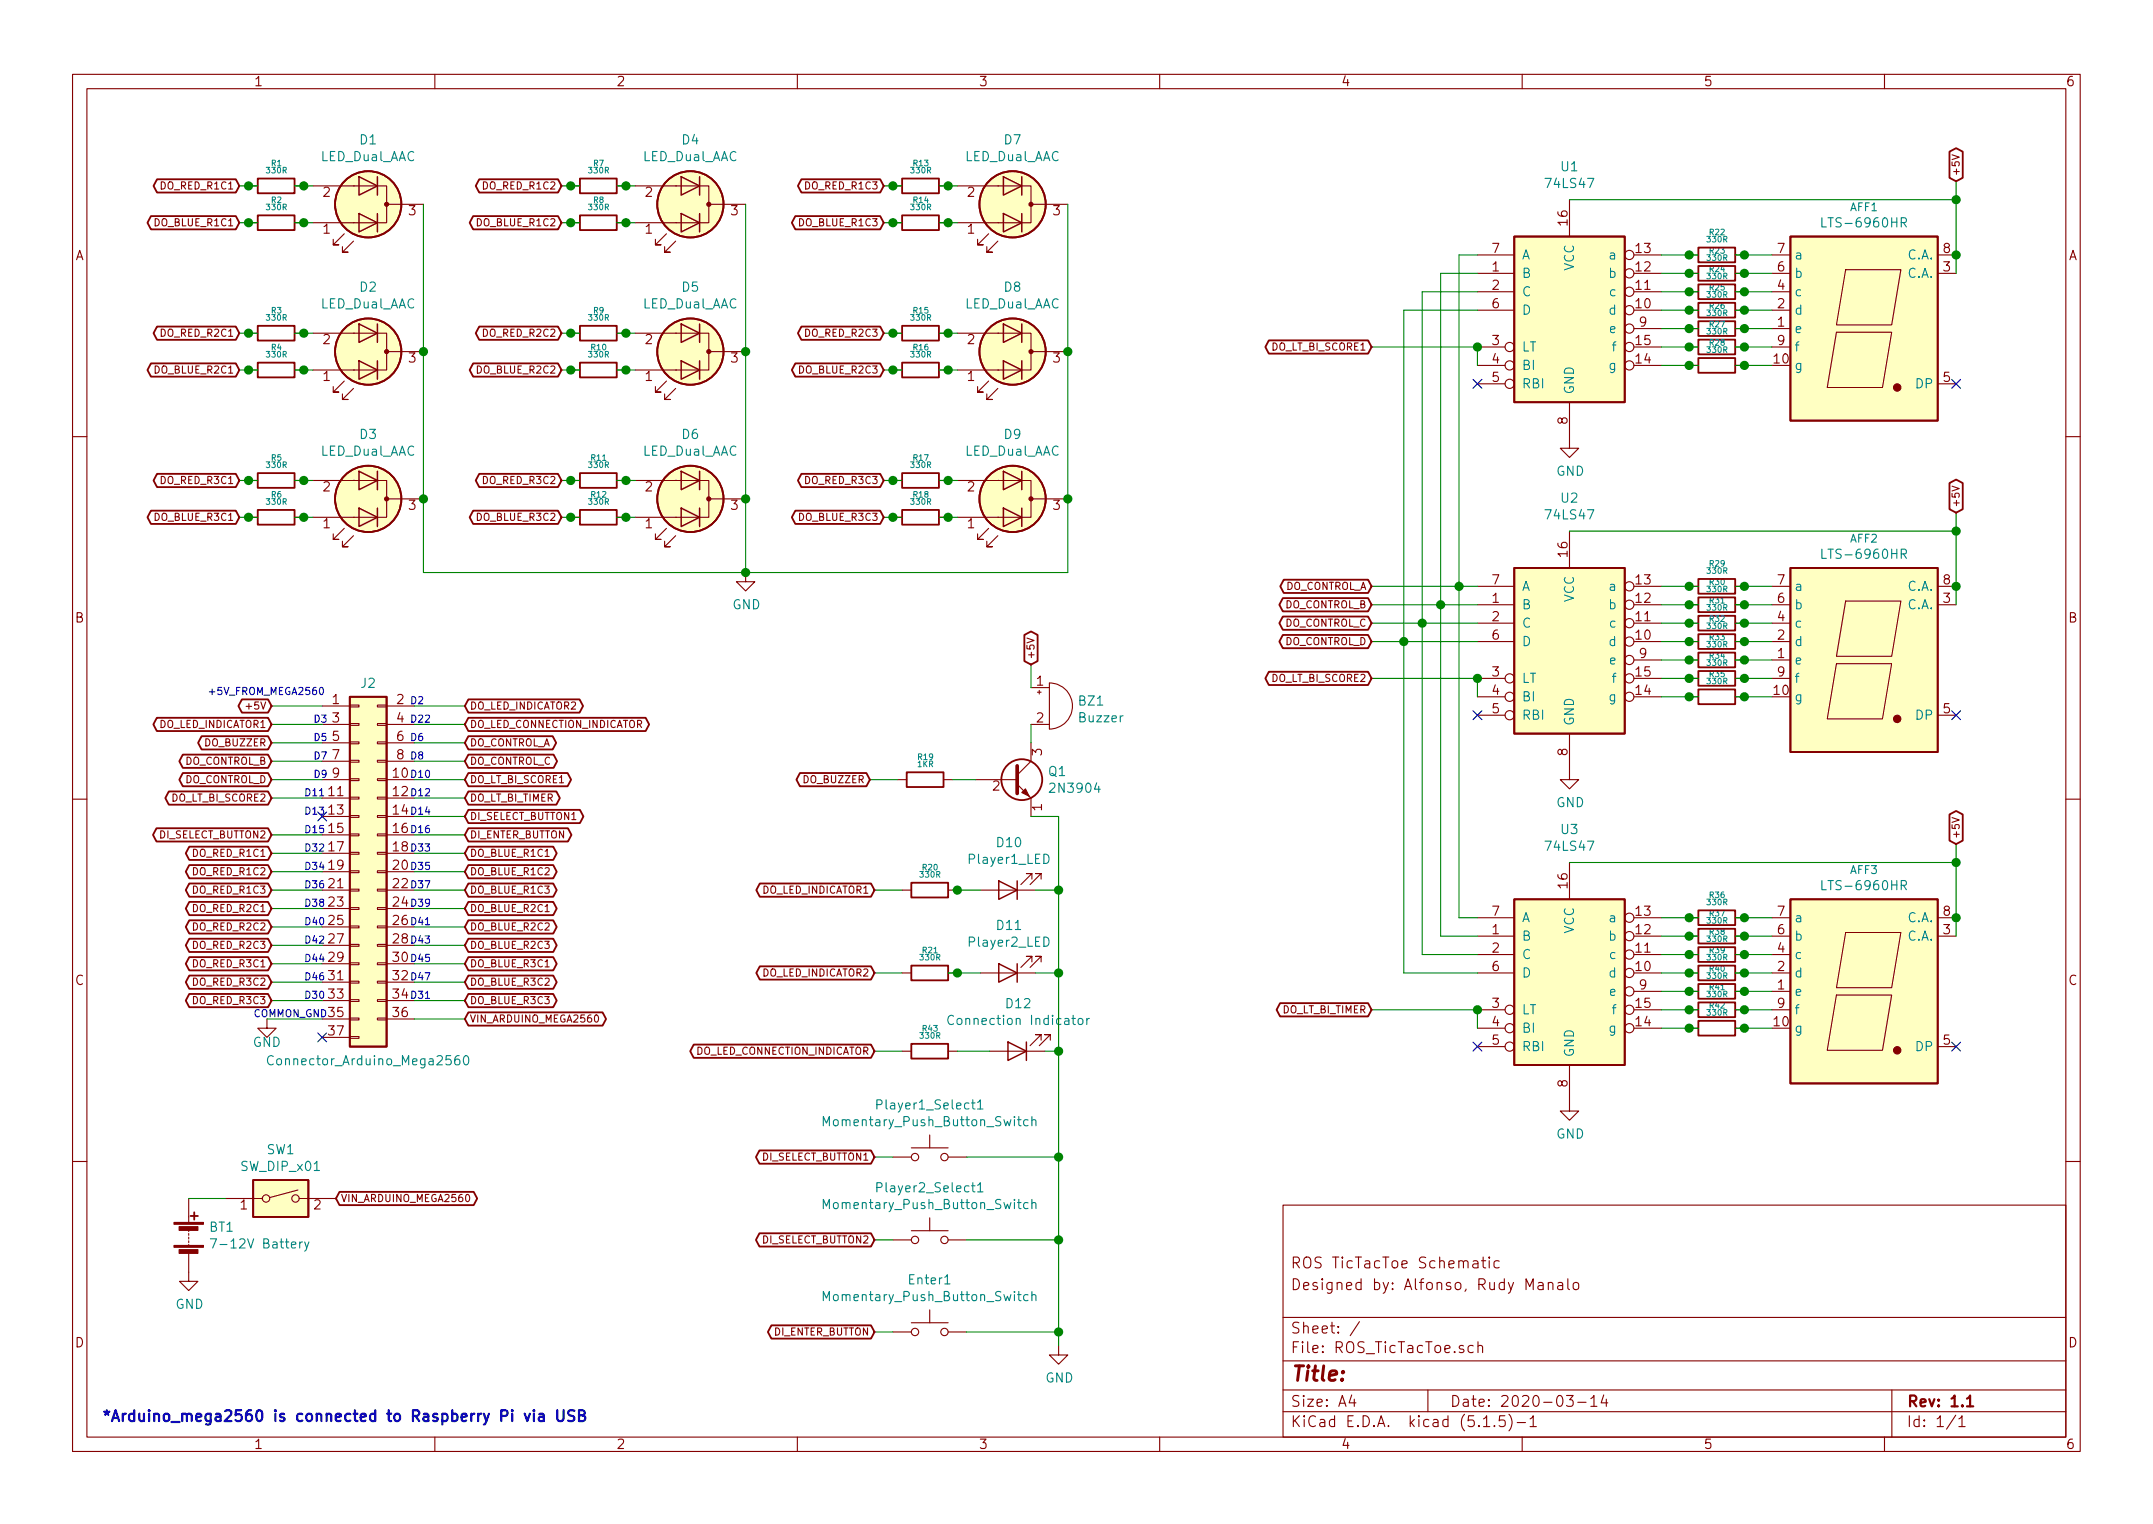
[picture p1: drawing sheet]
EESchema Schematic File Version 4
EELAYER 30 0
EELAYER END
$Descr A4 11693 8268
encoding utf-8
Sheet 1 1
Title ""
Date "2020-03-14"
Rev "1.1"
Comp ""
Comment1 "Designed by: Alfonso, Rudy Manalo"
Comment2 "ROS TicTacToe Schematic"
Comment3 ""
Comment4 ""
$EndDescr
$Comp
L 74xx:74LS47 U1
U 1 1
P 8525 1675
F 0 "U1" H 8525 2456 50  0000 C CNN
F 1 "74LS47" H 8525 2365 50  0000 C CNN
F 2 "" H 8525 1675 50  0001 C CNN
F 3 "http://www.ti.com/lit/gpn/sn74LS47" H 8525 1675 50  0001 C CNN
	1    8525 1675
	1    0    0    -1  
$EndComp
$Comp
L Display_Character:LTS-6960HR AFF1
U 1 1
P 10125 1775
F 0 "AFF1" H 10125 2437 43  0000 C CNN
F 1 "LTS-6960HR" H 10125 2351 50  0000 C CNN
F 2 "Display_7Segment:7SegmentLED_LTS6760_LTS6780" H 10125 1175 50  0001 C CNN
F 3 "https://datasheet.octopart.com/LTS-6960HR-Lite-On-datasheet-11803242.pdf" H 10125 1775 50  0001 C CNN
	1    10125 1775
	1    0    0    -1  
$EndComp
Wire Wire Line
	9225 1375 9175 1375
Connection ~ 9175 1375
Wire Wire Line
	9175 1375 9025 1375
Wire Wire Line
	9425 1375 9475 1375
Connection ~ 9475 1375
Wire Wire Line
	9475 1375 9625 1375
NoConn ~ 10625 2075
Text GLabel 10625 975  1    39   BiDi ~ 0
+5V
Wire Wire Line
	10625 1475 10625 1375
$Comp
L Device:R R22
U 1 1
P 9325 1375
F 0 "R22" V 9200 1377 31  0000 C CNN
F 1 "330R" V 9239 1377 31  0000 C CNN
F 2 "" V 9255 1375 50  0001 C CNN
F 3 "~" H 9325 1375 50  0001 C CNN
	1    9325 1375
	0    1    1    0   
$EndComp
$Comp
L Device:R R23
U 1 1
P 9325 1475
F 0 "R23" V 9200 1477 31  0000 C CNN
F 1 "330R" V 9239 1477 31  0000 C CNN
F 2 "" V 9255 1475 50  0001 C CNN
F 3 "~" H 9325 1475 50  0001 C CNN
	1    9325 1475
	0    1    1    0   
$EndComp
$Comp
L Device:R R24
U 1 1
P 9325 1575
F 0 "R24" V 9200 1577 31  0000 C CNN
F 1 "330R" V 9239 1577 31  0000 C CNN
F 2 "" V 9255 1575 50  0001 C CNN
F 3 "~" H 9325 1575 50  0001 C CNN
	1    9325 1575
	0    1    1    0   
$EndComp
$Comp
L Device:R R25
U 1 1
P 9325 1675
F 0 "R25" V 9200 1677 31  0000 C CNN
F 1 "330R" V 9239 1677 31  0000 C CNN
F 2 "" V 9255 1675 50  0001 C CNN
F 3 "~" H 9325 1675 50  0001 C CNN
	1    9325 1675
	0    1    1    0   
$EndComp
$Comp
L Device:R R26
U 1 1
P 9325 1775
F 0 "R26" V 9200 1777 31  0000 C CNN
F 1 "330R" V 9239 1777 31  0000 C CNN
F 2 "" V 9255 1775 50  0001 C CNN
F 3 "~" H 9325 1775 50  0001 C CNN
	1    9325 1775
	0    1    1    0   
$EndComp
$Comp
L Device:R R27
U 1 1
P 9325 1875
F 0 "R27" V 9200 1877 31  0000 C CNN
F 1 "330R" V 9239 1877 31  0000 C CNN
F 2 "" V 9255 1875 50  0001 C CNN
F 3 "~" H 9325 1875 50  0001 C CNN
	1    9325 1875
	0    1    1    0   
$EndComp
$Comp
L Device:R R28
U 1 1
P 9325 1975
F 0 "R28" V 9200 1977 31  0000 C CNN
F 1 "330R" V 9239 1977 31  0000 C CNN
F 2 "" V 9255 1975 50  0001 C CNN
F 3 "~" H 9325 1975 50  0001 C CNN
	1    9325 1975
	0    1    1    0   
$EndComp
Wire Wire Line
	9425 1475 9475 1475
Connection ~ 9475 1475
Wire Wire Line
	9475 1475 9625 1475
Wire Wire Line
	9425 1575 9475 1575
Connection ~ 9475 1575
Wire Wire Line
	9475 1575 9625 1575
Wire Wire Line
	9425 1675 9475 1675
Connection ~ 9475 1675
Wire Wire Line
	9475 1675 9625 1675
Wire Wire Line
	9425 1775 9475 1775
Connection ~ 9475 1775
Wire Wire Line
	9475 1775 9625 1775
Wire Wire Line
	9425 1875 9475 1875
Connection ~ 9475 1875
Wire Wire Line
	9475 1875 9625 1875
Wire Wire Line
	9425 1975 9475 1975
Connection ~ 9475 1975
Wire Wire Line
	9475 1975 9625 1975
Wire Wire Line
	9225 1475 9175 1475
Connection ~ 9175 1475
Wire Wire Line
	9175 1475 9025 1475
Wire Wire Line
	9225 1575 9175 1575
Connection ~ 9175 1575
Wire Wire Line
	9175 1575 9025 1575
Wire Wire Line
	9225 1675 9175 1675
Connection ~ 9175 1675
Wire Wire Line
	9175 1675 9025 1675
Wire Wire Line
	9225 1775 9175 1775
Connection ~ 9175 1775
Wire Wire Line
	9175 1775 9025 1775
Wire Wire Line
	9225 1875 9175 1875
Connection ~ 9175 1875
Wire Wire Line
	9175 1875 9025 1875
Wire Wire Line
	9225 1975 9175 1975
Connection ~ 9175 1975
Wire Wire Line
	9175 1975 9025 1975
Connection ~ 10625 1375
$Comp
L Display_Character:LTS-6960HR AFF2
U 1 1
P 10125 3575
F 0 "AFF2" H 10125 4237 43  0000 C CNN
F 1 "LTS-6960HR" H 10125 4151 50  0000 C CNN
F 2 "Display_7Segment:7SegmentLED_LTS6760_LTS6780" H 10125 2975 50  0001 C CNN
F 3 "https://datasheet.octopart.com/LTS-6960HR-Lite-On-datasheet-11803242.pdf" H 10125 3575 50  0001 C CNN
	1    10125 3575
	1    0    0    -1  
$EndComp
$Comp
L power:GND #PWR0102
U 1 1
P 8525 4175
F 0 "#PWR0102" H 8525 3925 50  0001 C CNN
F 1 "GND" H 8530 4002 50  0000 C CNN
F 2 "" H 8525 4175 50  0001 C CNN
F 3 "" H 8525 4175 50  0001 C CNN
	1    8525 4175
	1    0    0    -1  
$EndComp
Text GLabel 10625 2775 1    39   BiDi ~ 0
+5V
Wire Wire Line
	10625 3275 10625 3175
Connection ~ 10625 3175
$Comp
L 74xx:74LS47 U3
U 1 1
P 8525 5275
F 0 "U3" H 8525 6056 50  0000 C CNN
F 1 "74LS47" H 8525 5965 50  0000 C CNN
F 2 "" H 8525 5275 50  0001 C CNN
F 3 "http://www.ti.com/lit/gpn/sn74LS47" H 8525 5275 50  0001 C CNN
	1    8525 5275
	1    0    0    -1  
$EndComp
$Comp
L Display_Character:LTS-6960HR AFF3
U 1 1
P 10125 5375
F 0 "AFF3" H 10125 6037 43  0000 C CNN
F 1 "LTS-6960HR" H 10125 5951 50  0000 C CNN
F 2 "Display_7Segment:7SegmentLED_LTS6760_LTS6780" H 10125 4775 50  0001 C CNN
F 3 "https://datasheet.octopart.com/LTS-6960HR-Lite-On-datasheet-11803242.pdf" H 10125 5375 50  0001 C CNN
	1    10125 5375
	1    0    0    -1  
$EndComp
$Comp
L Device:R R36
U 1 1
P 9325 4975
F 0 "R36" V 9200 4977 31  0000 C CNN
F 1 "330R" V 9239 4977 31  0000 C CNN
F 2 "" V 9255 4975 50  0001 C CNN
F 3 "~" H 9325 4975 50  0001 C CNN
	1    9325 4975
	0    1    1    0   
$EndComp
$Comp
L Device:R R37
U 1 1
P 9325 5075
F 0 "R37" V 9200 5077 31  0000 C CNN
F 1 "330R" V 9239 5077 31  0000 C CNN
F 2 "" V 9255 5075 50  0001 C CNN
F 3 "~" H 9325 5075 50  0001 C CNN
	1    9325 5075
	0    1    1    0   
$EndComp
$Comp
L Device:R R38
U 1 1
P 9325 5175
F 0 "R38" V 9200 5177 31  0000 C CNN
F 1 "330R" V 9239 5177 31  0000 C CNN
F 2 "" V 9255 5175 50  0001 C CNN
F 3 "~" H 9325 5175 50  0001 C CNN
	1    9325 5175
	0    1    1    0   
$EndComp
$Comp
L Device:R R39
U 1 1
P 9325 5275
F 0 "R39" V 9200 5277 31  0000 C CNN
F 1 "330R" V 9239 5277 31  0000 C CNN
F 2 "" V 9255 5275 50  0001 C CNN
F 3 "~" H 9325 5275 50  0001 C CNN
	1    9325 5275
	0    1    1    0   
$EndComp
$Comp
L Device:R R40
U 1 1
P 9325 5375
F 0 "R40" V 9200 5377 31  0000 C CNN
F 1 "330R" V 9239 5377 31  0000 C CNN
F 2 "" V 9255 5375 50  0001 C CNN
F 3 "~" H 9325 5375 50  0001 C CNN
	1    9325 5375
	0    1    1    0   
$EndComp
$Comp
L Device:R R41
U 1 1
P 9325 5475
F 0 "R41" V 9200 5477 31  0000 C CNN
F 1 "330R" V 9239 5477 31  0000 C CNN
F 2 "" V 9255 5475 50  0001 C CNN
F 3 "~" H 9325 5475 50  0001 C CNN
	1    9325 5475
	0    1    1    0   
$EndComp
$Comp
L Device:R R42
U 1 1
P 9325 5575
F 0 "R42" V 9200 5577 31  0000 C CNN
F 1 "330R" V 9239 5577 31  0000 C CNN
F 2 "" V 9255 5575 50  0001 C CNN
F 3 "~" H 9325 5575 50  0001 C CNN
	1    9325 5575
	0    1    1    0   
$EndComp
$Comp
L power:GND #PWR0103
U 1 1
P 8525 5975
F 0 "#PWR0103" H 8525 5725 50  0001 C CNN
F 1 "GND" H 8530 5802 50  0000 C CNN
F 2 "" H 8525 5975 50  0001 C CNN
F 3 "" H 8525 5975 50  0001 C CNN
	1    8525 5975
	1    0    0    -1  
$EndComp
Text GLabel 10625 4575 1    39   BiDi ~ 0
+5V
NoConn ~ 10625 3875
Wire Wire Line
	10625 5075 10625 4975
Wire Wire Line
	10625 4975 10625 4675
Connection ~ 10625 4975
Wire Wire Line
	8525 4675 10625 4675
Connection ~ 10625 4675
Wire Wire Line
	10625 4675 10625 4575
NoConn ~ 10625 5675
Wire Wire Line
	9425 4975 9475 4975
Connection ~ 9475 4975
Wire Wire Line
	9475 4975 9625 4975
Wire Wire Line
	9425 5075 9475 5075
Connection ~ 9475 5075
Wire Wire Line
	9475 5075 9625 5075
Wire Wire Line
	9425 5175 9475 5175
Connection ~ 9475 5175
Wire Wire Line
	9475 5175 9625 5175
Wire Wire Line
	9425 5275 9475 5275
Connection ~ 9475 5275
Wire Wire Line
	9475 5275 9625 5275
Wire Wire Line
	9425 5375 9475 5375
Connection ~ 9475 5375
Wire Wire Line
	9475 5375 9625 5375
Wire Wire Line
	9425 5475 9475 5475
Connection ~ 9475 5475
Wire Wire Line
	9475 5475 9625 5475
Wire Wire Line
	9425 5575 9475 5575
Connection ~ 9475 5575
Wire Wire Line
	9475 5575 9625 5575
Wire Wire Line
	9225 4975 9175 4975
Connection ~ 9175 4975
Wire Wire Line
	9175 4975 9025 4975
Wire Wire Line
	9225 5075 9175 5075
Connection ~ 9175 5075
Wire Wire Line
	9175 5075 9025 5075
Wire Wire Line
	9225 5175 9175 5175
Connection ~ 9175 5175
Wire Wire Line
	9175 5175 9025 5175
Wire Wire Line
	9225 5275 9175 5275
Connection ~ 9175 5275
Wire Wire Line
	9175 5275 9025 5275
Wire Wire Line
	9225 5375 9175 5375
Connection ~ 9175 5375
Wire Wire Line
	9175 5375 9025 5375
Wire Wire Line
	9225 5475 9175 5475
Connection ~ 9175 5475
Wire Wire Line
	9175 5475 9025 5475
Wire Wire Line
	9225 5575 9175 5575
Connection ~ 9175 5575
Wire Wire Line
	9175 5575 9025 5575
NoConn ~ 8025 2075
NoConn ~ 8025 3875
NoConn ~ 8025 5675
Wire Wire Line
	8025 1875 8025 1975
Wire Wire Line
	8025 3675 8025 3775
Wire Wire Line
	8025 1375 7925 1375
Wire Wire Line
	7925 1375 7925 3175
Wire Wire Line
	7925 3175 8025 3175
Wire Wire Line
	8025 1475 7825 1475
Wire Wire Line
	7825 1475 7825 3275
Wire Wire Line
	7825 3275 8025 3275
Wire Wire Line
	8025 1675 7625 1675
Wire Wire Line
	7625 1675 7625 3475
Wire Wire Line
	7625 3475 8025 3475
Wire Wire Line
	7925 3175 7925 4975
Wire Wire Line
	7925 4975 8025 4975
Connection ~ 7925 3175
Wire Wire Line
	7825 3275 7825 5075
Wire Wire Line
	7825 5075 8025 5075
Connection ~ 7825 3275
Wire Wire Line
	7625 3475 7625 5275
Wire Wire Line
	7625 5275 8025 5275
Connection ~ 7625 3475
$Comp
L Device:LED_Dual_AAC D1
U 1 1
P 2000 1100
F 0 "D1" H 2000 753 50  0000 C CNN
F 1 "LED_Dual_AAC" H 2000 844 50  0000 C CNN
F 2 "" H 2000 1100 50  0001 C CNN
F 3 "~" H 2000 1100 50  0001 C CNN
	1    2000 1100
	-1   0    0    1   
$EndComp
$Comp
L Device:R R1
U 1 1
P 1500 1000
F 0 "R1" V 1375 1002 31  0000 C CNN
F 1 "330R" V 1414 1002 31  0000 C CNN
F 2 "" V 1430 1000 50  0001 C CNN
F 3 "~" H 1500 1000 50  0001 C CNN
	1    1500 1000
	0    1    1    0   
$EndComp
$Comp
L Device:R R2
U 1 1
P 1500 1200
F 0 "R2" V 1375 1202 31  0000 C CNN
F 1 "330R" V 1414 1202 31  0000 C CNN
F 2 "" V 1430 1200 50  0001 C CNN
F 3 "~" H 1500 1200 50  0001 C CNN
	1    1500 1200
	0    1    1    0   
$EndComp
$Comp
L Device:LED_Dual_AAC D4
U 1 1
P 3750 1100
F 0 "D4" H 3750 753 50  0000 C CNN
F 1 "LED_Dual_AAC" H 3750 844 50  0000 C CNN
F 2 "" H 3750 1100 50  0001 C CNN
F 3 "~" H 3750 1100 50  0001 C CNN
	1    3750 1100
	-1   0    0    1   
$EndComp
$Comp
L Device:R R7
U 1 1
P 3250 1000
F 0 "R7" V 3125 1002 31  0000 C CNN
F 1 "330R" V 3164 1002 31  0000 C CNN
F 2 "" V 3180 1000 50  0001 C CNN
F 3 "~" H 3250 1000 50  0001 C CNN
	1    3250 1000
	0    1    1    0   
$EndComp
$Comp
L Device:R R8
U 1 1
P 3250 1200
F 0 "R8" V 3125 1202 31  0000 C CNN
F 1 "330R" V 3164 1202 31  0000 C CNN
F 2 "" V 3180 1200 50  0001 C CNN
F 3 "~" H 3250 1200 50  0001 C CNN
	1    3250 1200
	0    1    1    0   
$EndComp
$Comp
L Device:LED_Dual_AAC D7
U 1 1
P 5500 1100
F 0 "D7" H 5500 753 50  0000 C CNN
F 1 "LED_Dual_AAC" H 5500 844 50  0000 C CNN
F 2 "" H 5500 1100 50  0001 C CNN
F 3 "~" H 5500 1100 50  0001 C CNN
	1    5500 1100
	-1   0    0    1   
$EndComp
$Comp
L Device:R R13
U 1 1
P 5000 1000
F 0 "R13" V 4875 1002 31  0000 C CNN
F 1 "330R" V 4914 1002 31  0000 C CNN
F 2 "" V 4930 1000 50  0001 C CNN
F 3 "~" H 5000 1000 50  0001 C CNN
	1    5000 1000
	0    1    1    0   
$EndComp
$Comp
L Device:R R14
U 1 1
P 5000 1200
F 0 "R14" V 4875 1202 31  0000 C CNN
F 1 "330R" V 4914 1202 31  0000 C CNN
F 2 "" V 4930 1200 50  0001 C CNN
F 3 "~" H 5000 1200 50  0001 C CNN
	1    5000 1200
	0    1    1    0   
$EndComp
Text GLabel 3050 1000 0    39   BiDi ~ 0
DO_RED_R1C2
$Comp
L Device:LED_Dual_AAC D5
U 1 1
P 3750 1900
F 0 "D5" H 3750 1553 50  0000 C CNN
F 1 "LED_Dual_AAC" H 3750 1644 50  0000 C CNN
F 2 "" H 3750 1900 50  0001 C CNN
F 3 "~" H 3750 1900 50  0001 C CNN
	1    3750 1900
	-1   0    0    1   
$EndComp
$Comp
L Device:LED_Dual_AAC D8
U 1 1
P 5500 1900
F 0 "D8" H 5500 1553 50  0000 C CNN
F 1 "LED_Dual_AAC" H 5500 1644 50  0000 C CNN
F 2 "" H 5500 1900 50  0001 C CNN
F 3 "~" H 5500 1900 50  0001 C CNN
	1    5500 1900
	-1   0    0    1   
$EndComp
$Comp
L Device:LED_Dual_AAC D3
U 1 1
P 2000 2700
F 0 "D3" H 2000 2353 50  0000 C CNN
F 1 "LED_Dual_AAC" H 2000 2444 50  0000 C CNN
F 2 "" H 2000 2700 50  0001 C CNN
F 3 "~" H 2000 2700 50  0001 C CNN
	1    2000 2700
	-1   0    0    1   
$EndComp
$Comp
L Device:LED_Dual_AAC D6
U 1 1
P 3750 2700
F 0 "D6" H 3750 2353 50  0000 C CNN
F 1 "LED_Dual_AAC" H 3750 2444 50  0000 C CNN
F 2 "" H 3750 2700 50  0001 C CNN
F 3 "~" H 3750 2700 50  0001 C CNN
	1    3750 2700
	-1   0    0    1   
$EndComp
$Comp
L Device:LED_Dual_AAC D9
U 1 1
P 5500 2700
F 0 "D9" H 5500 2353 50  0000 C CNN
F 1 "LED_Dual_AAC" H 5500 2444 50  0000 C CNN
F 2 "" H 5500 2700 50  0001 C CNN
F 3 "~" H 5500 2700 50  0001 C CNN
	1    5500 2700
	-1   0    0    1   
$EndComp
$Comp
L Device:R R3
U 1 1
P 1500 1800
F 0 "R3" V 1375 1802 31  0000 C CNN
F 1 "330R" V 1414 1802 31  0000 C CNN
F 2 "" V 1430 1800 50  0001 C CNN
F 3 "~" H 1500 1800 50  0001 C CNN
	1    1500 1800
	0    1    1    0   
$EndComp
$Comp
L Device:R R4
U 1 1
P 1500 2000
F 0 "R4" V 1375 2002 31  0000 C CNN
F 1 "330R" V 1414 2002 31  0000 C CNN
F 2 "" V 1430 2000 50  0001 C CNN
F 3 "~" H 1500 2000 50  0001 C CNN
	1    1500 2000
	0    1    1    0   
$EndComp
$Comp
L Device:R R5
U 1 1
P 1500 2600
F 0 "R5" V 1375 2602 31  0000 C CNN
F 1 "330R" V 1414 2602 31  0000 C CNN
F 2 "" V 1430 2600 50  0001 C CNN
F 3 "~" H 1500 2600 50  0001 C CNN
	1    1500 2600
	0    1    1    0   
$EndComp
$Comp
L Device:R R6
U 1 1
P 1500 2800
F 0 "R6" V 1375 2802 31  0000 C CNN
F 1 "330R" V 1414 2802 31  0000 C CNN
F 2 "" V 1430 2800 50  0001 C CNN
F 3 "~" H 1500 2800 50  0001 C CNN
	1    1500 2800
	0    1    1    0   
$EndComp
$Comp
L Device:R R9
U 1 1
P 3250 1800
F 0 "R9" V 3125 1802 31  0000 C CNN
F 1 "330R" V 3164 1802 31  0000 C CNN
F 2 "" V 3180 1800 50  0001 C CNN
F 3 "~" H 3250 1800 50  0001 C CNN
	1    3250 1800
	0    1    1    0   
$EndComp
$Comp
L Device:R R10
U 1 1
P 3250 2000
F 0 "R10" V 3125 2002 31  0000 C CNN
F 1 "330R" V 3164 2002 31  0000 C CNN
F 2 "" V 3180 2000 50  0001 C CNN
F 3 "~" H 3250 2000 50  0001 C CNN
	1    3250 2000
	0    1    1    0   
$EndComp
$Comp
L Device:R R11
U 1 1
P 3250 2600
F 0 "R11" V 3125 2602 31  0000 C CNN
F 1 "330R" V 3164 2602 31  0000 C CNN
F 2 "" V 3180 2600 50  0001 C CNN
F 3 "~" H 3250 2600 50  0001 C CNN
	1    3250 2600
	0    1    1    0   
$EndComp
$Comp
L Device:R R12
U 1 1
P 3250 2800
F 0 "R12" V 3125 2802 31  0000 C CNN
F 1 "330R" V 3164 2802 31  0000 C CNN
F 2 "" V 3180 2800 50  0001 C CNN
F 3 "~" H 3250 2800 50  0001 C CNN
	1    3250 2800
	0    1    1    0   
$EndComp
$Comp
L Device:R R15
U 1 1
P 5000 1800
F 0 "R15" V 4875 1802 31  0000 C CNN
F 1 "330R" V 4914 1802 31  0000 C CNN
F 2 "" V 4930 1800 50  0001 C CNN
F 3 "~" H 5000 1800 50  0001 C CNN
	1    5000 1800
	0    1    1    0   
$EndComp
$Comp
L Device:R R16
U 1 1
P 5000 2000
F 0 "R16" V 4875 2002 31  0000 C CNN
F 1 "330R" V 4914 2002 31  0000 C CNN
F 2 "" V 4930 2000 50  0001 C CNN
F 3 "~" H 5000 2000 50  0001 C CNN
	1    5000 2000
	0    1    1    0   
$EndComp
$Comp
L Device:R R17
U 1 1
P 5000 2600
F 0 "R17" V 4875 2602 31  0000 C CNN
F 1 "330R" V 4914 2602 31  0000 C CNN
F 2 "" V 4930 2600 50  0001 C CNN
F 3 "~" H 5000 2600 50  0001 C CNN
	1    5000 2600
	0    1    1    0   
$EndComp
$Comp
L Device:R R18
U 1 1
P 5000 2800
F 0 "R18" V 4875 2802 31  0000 C CNN
F 1 "330R" V 4914 2802 31  0000 C CNN
F 2 "" V 4930 2800 50  0001 C CNN
F 3 "~" H 5000 2800 50  0001 C CNN
	1    5000 2800
	0    1    1    0   
$EndComp
Text GLabel 1300 1000 0    39   BiDi ~ 0
DO_RED_R1C1
Text GLabel 4800 1000 0    39   BiDi ~ 0
DO_RED_R1C3
Text GLabel 1300 1200 0    39   BiDi ~ 0
DO_BLUE_R1C1
Text GLabel 3050 1200 0    39   BiDi ~ 0
DO_BLUE_R1C2
Text GLabel 4800 1200 0    39   BiDi ~ 0
DO_BLUE_R1C3
Text GLabel 1300 1800 0    39   BiDi ~ 0
DO_RED_R2C1
Text GLabel 1300 2600 0    39   BiDi ~ 0
DO_RED_R3C1
Text GLabel 1300 2000 0    39   BiDi ~ 0
DO_BLUE_R2C1
Text GLabel 1300 2800 0    39   BiDi ~ 0
DO_BLUE_R3C1
Text GLabel 3050 1800 0    39   BiDi ~ 0
DO_RED_R2C2
$Comp
L Device:LED_Dual_AAC D2
U 1 1
P 2000 1900
F 0 "D2" H 2000 1553 50  0000 C CNN
F 1 "LED_Dual_AAC" H 2000 1644 50  0000 C CNN
F 2 "" H 2000 1900 50  0001 C CNN
F 3 "~" H 2000 1900 50  0001 C CNN
	1    2000 1900
	-1   0    0    1   
$EndComp
Text GLabel 3050 2600 0    39   BiDi ~ 0
DO_RED_R3C2
Text GLabel 3050 2000 0    39   BiDi ~ 0
DO_BLUE_R2C2
Text GLabel 3050 2800 0    39   BiDi ~ 0
DO_BLUE_R3C2
Text GLabel 4800 1800 0    39   BiDi ~ 0
DO_RED_R2C3
Text GLabel 4800 2600 0    39   BiDi ~ 0
DO_RED_R3C3
Text GLabel 4800 2000 0    39   BiDi ~ 0
DO_BLUE_R2C3
Wire Wire Line
	2300 1100 2300 1900
Wire Wire Line
	2300 1900 2300 2700
Connection ~ 2300 1900
Wire Wire Line
	4050 1100 4050 1900
Wire Wire Line
	4050 1900 4050 2700
Connection ~ 4050 1900
Wire Wire Line
	5800 1100 5800 1900
Wire Wire Line
	5800 1900 5800 2700
Connection ~ 5800 1900
Wire Wire Line
	3350 1000 3400 1000
Connection ~ 3400 1000
Wire Wire Line
	3400 1000 3450 1000
Wire Wire Line
	3350 1200 3400 1200
Connection ~ 3400 1200
Wire Wire Line
	3400 1200 3450 1200
Wire Wire Line
	3350 1800 3400 1800
Connection ~ 3400 1800
Wire Wire Line
	3400 1800 3450 1800
Wire Wire Line
	3350 2000 3400 2000
Connection ~ 3400 2000
Wire Wire Line
	3400 2000 3450 2000
Wire Wire Line
	3350 2600 3400 2600
Connection ~ 3400 2600
Wire Wire Line
	3400 2600 3450 2600
Wire Wire Line
	3350 2800 3400 2800
Connection ~ 3400 2800
Wire Wire Line
	3400 2800 3450 2800
Wire Wire Line
	3150 1000 3100 1000
Connection ~ 3100 1000
Wire Wire Line
	3100 1000 3050 1000
Wire Wire Line
	3150 1200 3100 1200
Connection ~ 3100 1200
Wire Wire Line
	3100 1200 3050 1200
Wire Wire Line
	3150 1800 3100 1800
Connection ~ 3100 1800
Wire Wire Line
	3100 1800 3050 1800
Wire Wire Line
	3150 2000 3100 2000
Connection ~ 3100 2000
Wire Wire Line
	3100 2000 3050 2000
Wire Wire Line
	3150 2600 3100 2600
Connection ~ 3100 2600
Wire Wire Line
	3100 2600 3050 2600
Wire Wire Line
	3150 2800 3100 2800
Connection ~ 3100 2800
Wire Wire Line
	3100 2800 3050 2800
Wire Wire Line
	5100 1000 5150 1000
Connection ~ 5150 1000
Wire Wire Line
	5150 1000 5200 1000
Wire Wire Line
	5100 1200 5150 1200
Connection ~ 5150 1200
Wire Wire Line
	5150 1200 5200 1200
Wire Wire Line
	5100 1800 5150 1800
Connection ~ 5150 1800
Wire Wire Line
	5150 1800 5200 1800
Wire Wire Line
	5100 2000 5150 2000
Connection ~ 5150 2000
Wire Wire Line
	5150 2000 5200 2000
Wire Wire Line
	5100 2600 5150 2600
Connection ~ 5150 2600
Wire Wire Line
	5150 2600 5200 2600
Wire Wire Line
	5100 2800 5150 2800
Connection ~ 5150 2800
Wire Wire Line
	5150 2800 5200 2800
Wire Wire Line
	4900 1000 4850 1000
Connection ~ 4850 1000
Wire Wire Line
	4850 1000 4800 1000
Wire Wire Line
	4900 1200 4850 1200
Connection ~ 4850 1200
Wire Wire Line
	4850 1200 4800 1200
Wire Wire Line
	4900 1800 4850 1800
Connection ~ 4850 1800
Wire Wire Line
	4850 1800 4800 1800
Wire Wire Line
	4900 2000 4850 2000
Connection ~ 4850 2000
Wire Wire Line
	4850 2000 4800 2000
Wire Wire Line
	4900 2600 4850 2600
Connection ~ 4850 2600
Wire Wire Line
	4850 2600 4800 2600
Wire Wire Line
	4900 2800 4850 2800
Connection ~ 4850 2800
Wire Wire Line
	4850 2800 4800 2800
Wire Wire Line
	1600 1000 1650 1000
Connection ~ 1650 1000
Wire Wire Line
	1650 1000 1700 1000
Wire Wire Line
	1600 1200 1650 1200
Connection ~ 1650 1200
Wire Wire Line
	1650 1200 1700 1200
Wire Wire Line
	1600 1800 1650 1800
Connection ~ 1650 1800
Wire Wire Line
	1650 1800 1700 1800
Wire Wire Line
	1600 2000 1650 2000
Connection ~ 1650 2000
Wire Wire Line
	1650 2000 1700 2000
Wire Wire Line
	1600 2600 1650 2600
Connection ~ 1650 2600
Wire Wire Line
	1650 2600 1700 2600
Wire Wire Line
	1600 2800 1650 2800
Connection ~ 1650 2800
Wire Wire Line
	1650 2800 1700 2800
Wire Wire Line
	1400 1000 1350 1000
Connection ~ 1350 1000
Wire Wire Line
	1350 1000 1300 1000
Wire Wire Line
	1400 1200 1350 1200
Connection ~ 1350 1200
Wire Wire Line
	1350 1200 1300 1200
Wire Wire Line
	1400 1800 1350 1800
Connection ~ 1350 1800
Wire Wire Line
	1350 1800 1300 1800
Wire Wire Line
	1400 2000 1350 2000
Connection ~ 1350 2000
Wire Wire Line
	1350 2000 1300 2000
Wire Wire Line
	1400 2600 1350 2600
Connection ~ 1350 2600
Wire Wire Line
	1350 2600 1300 2600
Wire Wire Line
	1400 2800 1350 2800
Connection ~ 1350 2800
Wire Wire Line
	1350 2800 1300 2800
$Comp
L power:GND #PWR0104
U 1 1
P 4050 3100
F 0 "#PWR0104" H 4050 2850 50  0001 C CNN
F 1 "GND" H 4055 2927 50  0000 C CNN
F 2 "" H 4050 3100 50  0001 C CNN
F 3 "" H 4050 3100 50  0001 C CNN
	1    4050 3100
	1    0    0    -1  
$EndComp
Wire Wire Line
	5800 2700 5800 3100
Connection ~ 5800 2700
Wire Wire Line
	2300 2700 2300 3100
Connection ~ 2300 2700
$Comp
L Switch:SW_Push Player1_Select1
U 1 1
P 5050 6275
F 0 "Player1_Select1" H 5050 6560 50  0000 C CNN
F 1 "Momentary_Push_Button_Switch" H 5050 6469 50  0000 C CNN
F 2 "" H 5050 6475 50  0001 C CNN
F 3 "~" H 5050 6475 50  0001 C CNN
	1    5050 6275
	1    0    0    -1  
$EndComp
$Comp
L Switch:SW_Push Enter1
U 1 1
P 5050 7225
F 0 "Enter1" H 5050 7510 50  0000 C CNN
F 1 "Momentary_Push_Button_Switch" H 5050 7419 50  0000 C CNN
F 2 "" H 5050 7425 50  0001 C CNN
F 3 "~" H 5050 7425 50  0001 C CNN
	1    5050 7225
	1    0    0    -1  
$EndComp
$Comp
L Device:LED D10
U 1 1
P 5475 4825
F 0 "D10" H 5468 4570 50  0000 C CNN
F 1 "Player1_LED" H 5468 4661 50  0000 C CNN
F 2 "" H 5475 4825 50  0001 C CNN
F 3 "~" H 5475 4825 50  0001 C CNN
	1    5475 4825
	-1   0    0    1   
$EndComp
$Comp
L Device:LED D11
U 1 1
P 5475 5275
F 0 "D11" H 5468 5020 50  0000 C CNN
F 1 "Player2_LED" H 5468 5111 50  0000 C CNN
F 2 "" H 5475 5275 50  0001 C CNN
F 3 "~" H 5475 5275 50  0001 C CNN
	1    5475 5275
	-1   0    0    1   
$EndComp
$Comp
L Device:R R21
U 1 1
P 5050 5275
F 0 "R21" V 4925 5277 31  0000 C CNN
F 1 "330R" V 4964 5277 31  0000 C CNN
F 2 "" V 4980 5275 50  0001 C CNN
F 3 "~" H 5050 5275 50  0001 C CNN
	1    5050 5275
	0    1    1    0   
$EndComp
$Comp
L Device:R R20
U 1 1
P 5050 4825
F 0 "R20" V 4925 4827 31  0000 C CNN
F 1 "330R" V 4964 4827 31  0000 C CNN
F 2 "" V 4980 4825 50  0001 C CNN
F 3 "~" H 5050 4825 50  0001 C CNN
	1    5050 4825
	0    1    1    0   
$EndComp
$Comp
L 74xx:74LS47 U2
U 1 1
P 8525 3475
F 0 "U2" H 8525 4256 50  0000 C CNN
F 1 "74LS47" H 8525 4165 50  0000 C CNN
F 2 "" H 8525 3475 50  0001 C CNN
F 3 "http://www.ti.com/lit/gpn/sn74LS47" H 8525 3475 50  0001 C CNN
	1    8525 3475
	1    0    0    -1  
$EndComp
Wire Wire Line
	9175 3175 9025 3175
Wire Wire Line
	9225 3175 9175 3175
Connection ~ 9175 3175
Wire Wire Line
	9475 3175 9625 3175
Wire Wire Line
	9425 3175 9475 3175
Connection ~ 9475 3175
Wire Wire Line
	9175 3775 9025 3775
Wire Wire Line
	9225 3775 9175 3775
Connection ~ 9175 3775
Wire Wire Line
	9475 3775 9625 3775
Wire Wire Line
	9425 3775 9475 3775
Connection ~ 9475 3775
$Comp
L Device:R R35
U 1 1
P 9325 3775
F 0 "R35" V 9200 3777 31  0000 C CNN
F 1 "330R" V 9239 3777 31  0000 C CNN
F 2 "" V 9255 3775 50  0001 C CNN
F 3 "~" H 9325 3775 50  0001 C CNN
	1    9325 3775
	0    1    1    0   
$EndComp
Wire Wire Line
	9175 3675 9025 3675
Wire Wire Line
	9225 3675 9175 3675
Connection ~ 9175 3675
Wire Wire Line
	9475 3675 9625 3675
Wire Wire Line
	9425 3675 9475 3675
Connection ~ 9475 3675
$Comp
L Device:R R34
U 1 1
P 9325 3675
F 0 "R34" V 9200 3677 31  0000 C CNN
F 1 "330R" V 9239 3677 31  0000 C CNN
F 2 "" V 9255 3675 50  0001 C CNN
F 3 "~" H 9325 3675 50  0001 C CNN
	1    9325 3675
	0    1    1    0   
$EndComp
Wire Wire Line
	9175 3575 9025 3575
Wire Wire Line
	9225 3575 9175 3575
Connection ~ 9175 3575
Wire Wire Line
	9475 3575 9625 3575
Wire Wire Line
	9425 3575 9475 3575
Connection ~ 9475 3575
$Comp
L Device:R R33
U 1 1
P 9325 3575
F 0 "R33" V 9200 3577 31  0000 C CNN
F 1 "330R" V 9239 3577 31  0000 C CNN
F 2 "" V 9255 3575 50  0001 C CNN
F 3 "~" H 9325 3575 50  0001 C CNN
	1    9325 3575
	0    1    1    0   
$EndComp
Wire Wire Line
	9175 3475 9025 3475
Wire Wire Line
	9225 3475 9175 3475
Connection ~ 9175 3475
Wire Wire Line
	9475 3475 9625 3475
Wire Wire Line
	9425 3475 9475 3475
Connection ~ 9475 3475
$Comp
L Device:R R32
U 1 1
P 9325 3475
F 0 "R32" V 9200 3477 31  0000 C CNN
F 1 "330R" V 9239 3477 31  0000 C CNN
F 2 "" V 9255 3475 50  0001 C CNN
F 3 "~" H 9325 3475 50  0001 C CNN
	1    9325 3475
	0    1    1    0   
$EndComp
Wire Wire Line
	9175 3375 9025 3375
Wire Wire Line
	9225 3375 9175 3375
Connection ~ 9175 3375
Wire Wire Line
	9475 3375 9625 3375
Wire Wire Line
	9425 3375 9475 3375
Connection ~ 9475 3375
$Comp
L Device:R R31
U 1 1
P 9325 3375
F 0 "R31" V 9200 3377 31  0000 C CNN
F 1 "330R" V 9239 3377 31  0000 C CNN
F 2 "" V 9255 3375 50  0001 C CNN
F 3 "~" H 9325 3375 50  0001 C CNN
	1    9325 3375
	0    1    1    0   
$EndComp
Wire Wire Line
	9175 3275 9025 3275
Wire Wire Line
	9225 3275 9175 3275
Connection ~ 9175 3275
Wire Wire Line
	9475 3275 9625 3275
Wire Wire Line
	9425 3275 9475 3275
Connection ~ 9475 3275
$Comp
L Device:R R30
U 1 1
P 9325 3275
F 0 "R30" V 9200 3277 31  0000 C CNN
F 1 "330R" V 9239 3277 31  0000 C CNN
F 2 "" V 9255 3275 50  0001 C CNN
F 3 "~" H 9325 3275 50  0001 C CNN
	1    9325 3275
	0    1    1    0   
$EndComp
$Comp
L Device:R R29
U 1 1
P 9325 3175
F 0 "R29" V 9200 3177 31  0000 C CNN
F 1 "330R" V 9239 3177 31  0000 C CNN
F 2 "" V 9255 3175 50  0001 C CNN
F 3 "~" H 9325 3175 50  0001 C CNN
	1    9325 3175
	0    1    1    0   
$EndComp
Wire Wire Line
	5175 4825 5200 4825
Connection ~ 5200 4825
Wire Wire Line
	5200 4825 5325 4825
Wire Wire Line
	5150 5275 5200 5275
Connection ~ 5200 5275
Wire Wire Line
	5200 5275 5325 5275
$Comp
L power:GND #PWR0105
U 1 1
P 5750 7300
F 0 "#PWR0105" H 5750 7050 50  0001 C CNN
F 1 "GND" H 5755 7127 50  0000 C CNN
F 2 "" H 5750 7300 50  0001 C CNN
F 3 "" H 5750 7300 50  0001 C CNN
	1    5750 7300
	1    0    0    -1  
$EndComp
Wire Wire Line
	5625 4825 5750 4825
Wire Wire Line
	5750 4825 5750 5275
Wire Wire Line
	5625 5275 5750 5275
Wire Wire Line
	5250 6275 5750 6275
Wire Wire Line
	5750 6275 5750 6725
$Comp
L Switch:SW_Push Player2_Select1
U 1 1
P 5050 6725
F 0 "Player2_Select1" H 5050 7010 50  0000 C CNN
F 1 "Momentary_Push_Button_Switch" H 5050 6919 50  0000 C CNN
F 2 "" H 5050 6925 50  0001 C CNN
F 3 "~" H 5050 6925 50  0001 C CNN
	1    5050 6725
	1    0    0    -1  
$EndComp
Wire Wire Line
	5250 6725 5750 6725
Connection ~ 5750 6725
$Comp
L Device:Buzzer BZ1
U 1 1
P 5700 3825
F 0 "BZ1" H 5852 3854 50  0000 L CNN
F 1 "Buzzer" H 5852 3763 50  0000 L CNN
F 2 "" V 5675 3925 50  0001 C CNN
F 3 "~" V 5675 3925 50  0001 C CNN
	1    5700 3825
	1    0    0    -1  
$EndComp
$Comp
L Transistor_BJT:2N3904 Q1
U 1 1
P 5500 4225
F 0 "Q1" H 5690 4271 50  0000 L CNN
F 1 "2N3904" H 5690 4180 50  0000 L CNN
F 2 "Package_TO_SOT_THT:TO-92_Inline" H 5700 4150 50  0001 L CIN
F 3 "https://www.fairchildsemi.com/datasheets/2N/2N3904.pdf" H 5500 4225 50  0001 L CNN
	1    5500 4225
	1    0    0    -1  
$EndComp
$Comp
L Device:R R19
U 1 1
P 5025 4225
F 0 "R19" V 4900 4227 31  0000 C CNN
F 1 "1KR" V 4939 4227 31  0000 C CNN
F 2 "" V 4955 4225 50  0001 C CNN
F 3 "~" H 5025 4225 50  0001 C CNN
	1    5025 4225
	0    1    1    0   
$EndComp
Wire Wire Line
	5600 4425 5750 4425
Wire Wire Line
	5750 4425 5750 4825
Connection ~ 5750 4825
Wire Wire Line
	5175 4225 5300 4225
Wire Wire Line
	5600 4025 5600 3925
Text GLabel 5600 3600 1    39   BiDi ~ 0
+5V
Wire Wire Line
	5600 3725 5600 3600
Text GLabel 4725 4225 0    39   BiDi ~ 0
DO_BUZZER
Wire Wire Line
	4725 4225 4875 4225
Text GLabel 1475 3825 0    39   BiDi ~ 0
+5V
Text Notes 1125 3775 0    39   ~ 0
+5V_FROM_MEGA2560
Text Notes 2225 3825 0    39   ~ 0
D2
Text Notes 1700 3925 0    39   ~ 0
D3
Text Notes 2225 3925 0    39   ~ 0
D22
Text Notes 1700 4025 0    39   ~ 0
D5
Text Notes 2225 4025 0    39   ~ 0
D6
Text Notes 1700 4125 0    39   ~ 0
D7
Text Notes 2225 4125 0    39   ~ 0
D8
Text Notes 1700 4225 0    39   ~ 0
D9
Text Notes 2225 4225 0    39   ~ 0
D10
Text Notes 1650 4325 0    39   ~ 0
D11
Text Notes 2225 4325 0    39   ~ 0
D12
Text Notes 1650 4425 0    39   ~ 0
D13
Text Notes 2225 4425 0    39   ~ 0
D14
Text Notes 1650 4525 0    39   ~ 0
D15
Text Notes 2225 4525 0    39   ~ 0
D16
Text Notes 1650 4625 0    39   ~ 0
D32
Text Notes 2225 4625 0    39   ~ 0
D33
Text Notes 1650 4725 0    39   ~ 0
D34
Text Notes 2225 4725 0    39   ~ 0
D35
Text Notes 1650 4825 0    39   ~ 0
D36
Text Notes 2225 4825 0    39   ~ 0
D37
Text Notes 1650 4925 0    39   ~ 0
D38
Text Notes 2225 4925 0    39   ~ 0
D39
Text Notes 1650 5025 0    39   ~ 0
D40
Text Notes 2225 5025 0    39   ~ 0
D41
Text Notes 1650 5125 0    39   ~ 0
D42
Text Notes 2225 5125 0    39   ~ 0
D43
Text Notes 1650 5225 0    39   ~ 0
D44
Text Notes 2225 5225 0    39   ~ 0
D45
Text Notes 1650 5325 0    39   ~ 0
D46
Text Notes 2225 5325 0    39   ~ 0
D47
Text Notes 1650 5425 0    39   ~ 0
D30
Text Notes 2225 5425 0    39   ~ 0
D31
Text Notes 1375 5525 0    39   ~ 0
COMMON_GND
Text GLabel 4750 4825 0    39   BiDi ~ 0
DO_LED_INDICATOR1
Text GLabel 4750 5275 0    39   BiDi ~ 0
DO_LED_INDICATOR2
Wire Wire Line
	4750 4825 4900 4825
Wire Wire Line
	4750 5275 4900 5275
Text GLabel 1475 4025 0    39   BiDi ~ 0
DO_BUZZER
Text GLabel 1475 3925 0    39   BiDi ~ 0
DO_LED_INDICATOR1
Text GLabel 2525 3825 2    39   BiDi ~ 0
DO_LED_INDICATOR2
Text GLabel 4750 6275 0    39   BiDi ~ 0
DI_SELECT_BUTTON1
Text GLabel 4750 6725 0    39   BiDi ~ 0
DI_SELECT_BUTTON2
Text GLabel 4750 7225 0    39   BiDi ~ 0
DI_ENTER_BUTTON
Wire Wire Line
	5750 6725 5750 7225
Wire Wire Line
	5250 7225 5750 7225
Connection ~ 5750 7225
Wire Wire Line
	5750 7225 5750 7300
Wire Wire Line
	4750 6275 4850 6275
Wire Wire Line
	4750 6725 4850 6725
Wire Wire Line
	4750 7225 4850 7225
Text GLabel 2525 4425 2    39   BiDi ~ 0
DI_SELECT_BUTTON1
Wire Wire Line
	1475 4525 1750 4525
Text GLabel 2525 4525 2    39   BiDi ~ 0
DI_ENTER_BUTTON
Text GLabel 7450 3175 0    39   BiDi ~ 0
DO_CONTROL_A
Text GLabel 7450 3275 0    39   BiDi ~ 0
DO_CONTROL_B
Text GLabel 7450 3375 0    39   BiDi ~ 0
DO_CONTROL_C
Text GLabel 7450 3475 0    39   BiDi ~ 0
DO_CONTROL_D
Text GLabel 7450 1875 0    39   BiDi ~ 0
DO_LT_BI_SCORE1
Wire Wire Line
	7450 1875 8025 1875
Connection ~ 8025 1875
Wire Wire Line
	7450 3175 7925 3175
Wire Wire Line
	7450 3275 7825 3275
Wire Wire Line
	7450 3475 7625 3475
Text GLabel 7450 3675 0    39   BiDi ~ 0
DO_LT_BI_SCORE2
Wire Wire Line
	7450 3675 8025 3675
Connection ~ 8025 3675
Text GLabel 7450 5475 0    39   BiDi ~ 0
DO_LT_BI_TIMER
Wire Wire Line
	7450 5475 8025 5475
Connection ~ 8025 5475
Text GLabel 2525 4025 2    39   BiDi ~ 0
DO_CONTROL_A
Text GLabel 1475 4125 0    39   BiDi ~ 0
DO_CONTROL_B
Text GLabel 2525 4125 2    39   BiDi ~ 0
DO_CONTROL_C
Text GLabel 1475 4225 0    39   BiDi ~ 0
DO_CONTROL_D
Text GLabel 2525 4225 2    39   BiDi ~ 0
DO_LT_BI_SCORE1
Text GLabel 1475 4325 0    39   BiDi ~ 0
DO_LT_BI_SCORE2
Text GLabel 2525 4325 2    39   BiDi ~ 0
DO_LT_BI_TIMER
Wire Wire Line
	8025 5475 8025 5575
NoConn ~ 1750 4425
Text GLabel 1475 4525 0    39   BiDi ~ 0
DI_SELECT_BUTTON2
Text GLabel 4800 2800 0    39   BiDi ~ 0
DO_BLUE_R3C3
Text GLabel 1475 4625 0    39   BiDi ~ 0
DO_RED_R1C1
Text GLabel 2525 4625 2    39   BiDi ~ 0
DO_BLUE_R1C1
Text GLabel 1475 4725 0    39   BiDi ~ 0
DO_RED_R1C2
Text GLabel 2525 4725 2    39   BiDi ~ 0
DO_BLUE_R1C2
Text GLabel 1475 4825 0    39   BiDi ~ 0
DO_RED_R1C3
Text GLabel 2525 4825 2    39   BiDi ~ 0
DO_BLUE_R1C3
Text GLabel 1475 4925 0    39   BiDi ~ 0
DO_RED_R2C1
Text GLabel 2525 4925 2    39   BiDi ~ 0
DO_BLUE_R2C1
Text GLabel 1475 5025 0    39   BiDi ~ 0
DO_RED_R2C2
Text GLabel 2525 5025 2    39   BiDi ~ 0
DO_BLUE_R2C2
Text GLabel 1475 5125 0    39   BiDi ~ 0
DO_RED_R2C3
Text GLabel 2525 5125 2    39   BiDi ~ 0
DO_BLUE_R2C3
Text GLabel 1475 5225 0    39   BiDi ~ 0
DO_RED_R3C1
Text GLabel 2525 5225 2    39   BiDi ~ 0
DO_BLUE_R3C1
Text GLabel 1475 5325 0    39   BiDi ~ 0
DO_RED_R3C2
Text GLabel 2525 5325 2    39   BiDi ~ 0
DO_BLUE_R3C2
Text GLabel 1475 5425 0    39   BiDi ~ 0
DO_RED_R3C3
Text GLabel 2525 5425 2    39   BiDi ~ 0
DO_BLUE_R3C3
Wire Wire Line
	1750 3825 1475 3825
Wire Wire Line
	1750 3925 1475 3925
Wire Wire Line
	1750 4125 1475 4125
Wire Wire Line
	1750 4225 1475 4225
Wire Wire Line
	1750 4325 1475 4325
Wire Wire Line
	1750 4625 1475 4625
Wire Wire Line
	1750 4725 1475 4725
Wire Wire Line
	1750 4825 1475 4825
Wire Wire Line
	1750 4925 1475 4925
Wire Wire Line
	1750 5025 1475 5025
Wire Wire Line
	1750 5125 1475 5125
Wire Wire Line
	2250 3825 2525 3825
Wire Wire Line
	2250 3925 2525 3925
Wire Wire Line
	2250 4025 2525 4025
Wire Wire Line
	2250 4125 2525 4125
Wire Wire Line
	2250 4225 2525 4225
Wire Wire Line
	2250 4325 2525 4325
Wire Wire Line
	2250 4425 2525 4425
Wire Wire Line
	2250 4525 2525 4525
Wire Wire Line
	2250 4625 2525 4625
Wire Wire Line
	2250 4725 2525 4725
Wire Wire Line
	2250 4825 2525 4825
Wire Wire Line
	2250 4925 2525 4925
Wire Wire Line
	2250 5025 2525 5025
Wire Wire Line
	1475 5225 1750 5225
Wire Wire Line
	1475 5325 1750 5325
Wire Wire Line
	1475 5425 1750 5425
Wire Wire Line
	2250 5125 2525 5125
Wire Wire Line
	2250 5225 2525 5225
Wire Wire Line
	2250 5325 2525 5325
Wire Wire Line
	2250 5425 2525 5425
Wire Wire Line
	7725 1575 7725 3375
Wire Wire Line
	8025 5175 7725 5175
Wire Wire Line
	8025 1575 7725 1575
Wire Wire Line
	10625 2775 10625 2875
Wire Wire Line
	8525 2875 10625 2875
Connection ~ 10625 2875
Wire Wire Line
	10625 2875 10625 3175
$Comp
L Device:Battery BT1
U 1 1
P 1025 6700
F 0 "BT1" H 1133 6746 50  0000 L CNN
F 1 "7-12V Battery" H 1133 6655 50  0000 L CNN
F 2 "" V 1025 6760 50  0001 C CNN
F 3 "~" V 1025 6760 50  0001 C CNN
	1    1025 6700
	1    0    0    -1  
$EndComp
$Comp
L Connector_Generic:Conn_2Rows-37Pins J2
U 1 1
P 1950 4725
F 0 "J2" H 2000 5750 50  0000 C CNN
F 1 "Connector_Arduino_Mega2560" H 2000 3700 50  0000 C CNN
F 2 "" H 1950 4725 50  0001 C CNN
F 3 "~" H 1950 4725 50  0001 C CNN
	1    1950 4725
	1    0    0    -1  
$EndComp
Wire Wire Line
	1025 6500 1225 6500
$Comp
L Switch:SW_DIP_x01 SW1
U 1 1
P 1525 6500
F 0 "SW1" H 1525 6767 50  0000 C CNN
F 1 "SW_DIP_x01" H 1525 6676 50  0000 C CNN
F 2 "" H 1525 6500 50  0001 C CNN
F 3 "~" H 1525 6500 50  0001 C CNN
	1    1525 6500
	1    0    0    -1  
$EndComp
Text GLabel 1825 6500 2    39   BiDi ~ 0
VIN_ARDUINO_MEGA2560
Text GLabel 2525 5525 2    39   BiDi ~ 0
VIN_ARDUINO_MEGA2560
Wire Wire Line
	2525 5525 2250 5525
NoConn ~ 1750 5625
$Comp
L power:GND #PWR01
U 1 1
P 1025 6900
F 0 "#PWR01" H 1025 6650 50  0001 C CNN
F 1 "GND" H 1030 6727 50  0000 C CNN
F 2 "" H 1025 6900 50  0001 C CNN
F 3 "" H 1025 6900 50  0001 C CNN
	1    1025 6900
	1    0    0    -1  
$EndComp
$Comp
L power:GND #PWR02
U 1 1
P 1450 5525
F 0 "#PWR02" H 1450 5275 50  0001 C CNN
F 1 "GND" H 1450 5400 50  0000 C CNN
F 2 "" H 1450 5525 50  0001 C CNN
F 3 "" H 1450 5525 50  0001 C CNN
	1    1450 5525
	1    0    0    -1  
$EndComp
Wire Wire Line
	1750 5525 1450 5525
Wire Wire Line
	10625 1075 10625 1375
Wire Wire Line
	10625 975  10625 1075
Connection ~ 10625 1075
Wire Wire Line
	8525 1075 10625 1075
Wire Wire Line
	8025 3375 7725 3375
Connection ~ 7725 3375
Wire Wire Line
	7725 3375 7725 5175
Wire Wire Line
	7725 3375 7450 3375
Wire Wire Line
	4050 2700 4050 3100
Connection ~ 4050 2700
Wire Wire Line
	2300 3100 4050 3100
Connection ~ 4050 3100
Wire Wire Line
	5800 3100 4050 3100
$Comp
L power:GND #PWR0106
U 1 1
P 8525 2375
F 0 "#PWR0106" H 8525 2125 50  0001 C CNN
F 1 "GND" H 8530 2202 50  0000 C CNN
F 2 "" H 8525 2375 50  0001 C CNN
F 3 "" H 8525 2375 50  0001 C CNN
	1    8525 2375
	1    0    0    -1  
$EndComp
Text Notes 550  7725 0    59   ~ 12
*Arduino_mega2560 is connected to Raspberry Pi via USB
Wire Wire Line
	1475 4025 1750 4025
$Comp
L Device:R R43
U 1 1
P 5050 5700
F 0 "R43" V 4925 5702 31  0000 C CNN
F 1 "330R" V 4964 5702 31  0000 C CNN
F 2 "" V 4980 5700 50  0001 C CNN
F 3 "~" H 5050 5700 50  0001 C CNN
	1    5050 5700
	0    1    1    0   
$EndComp
$Comp
L Device:LED D12
U 1 1
P 5525 5700
F 0 "D12" H 5518 5445 50  0000 C CNN
F 1 "Connection Indicator" H 5518 5536 50  0000 C CNN
F 2 "" H 5525 5700 50  0001 C CNN
F 3 "~" H 5525 5700 50  0001 C CNN
	1    5525 5700
	-1   0    0    1   
$EndComp
Text GLabel 4750 5700 0    39   BiDi ~ 0
DO_LED_CONNECTION_INDICATOR
Wire Wire Line
	5200 5700 5375 5700
Wire Wire Line
	5675 5700 5750 5700
Connection ~ 5750 5275
Wire Wire Line
	5750 5275 5750 5700
Connection ~ 5750 6275
Connection ~ 5750 5700
Wire Wire Line
	5750 5700 5750 6275
Wire Wire Line
	4750 5700 4900 5700
Text GLabel 2525 3925 2    39   BiDi ~ 0
DO_LED_CONNECTION_INDICATOR
$EndSCHEMATC
